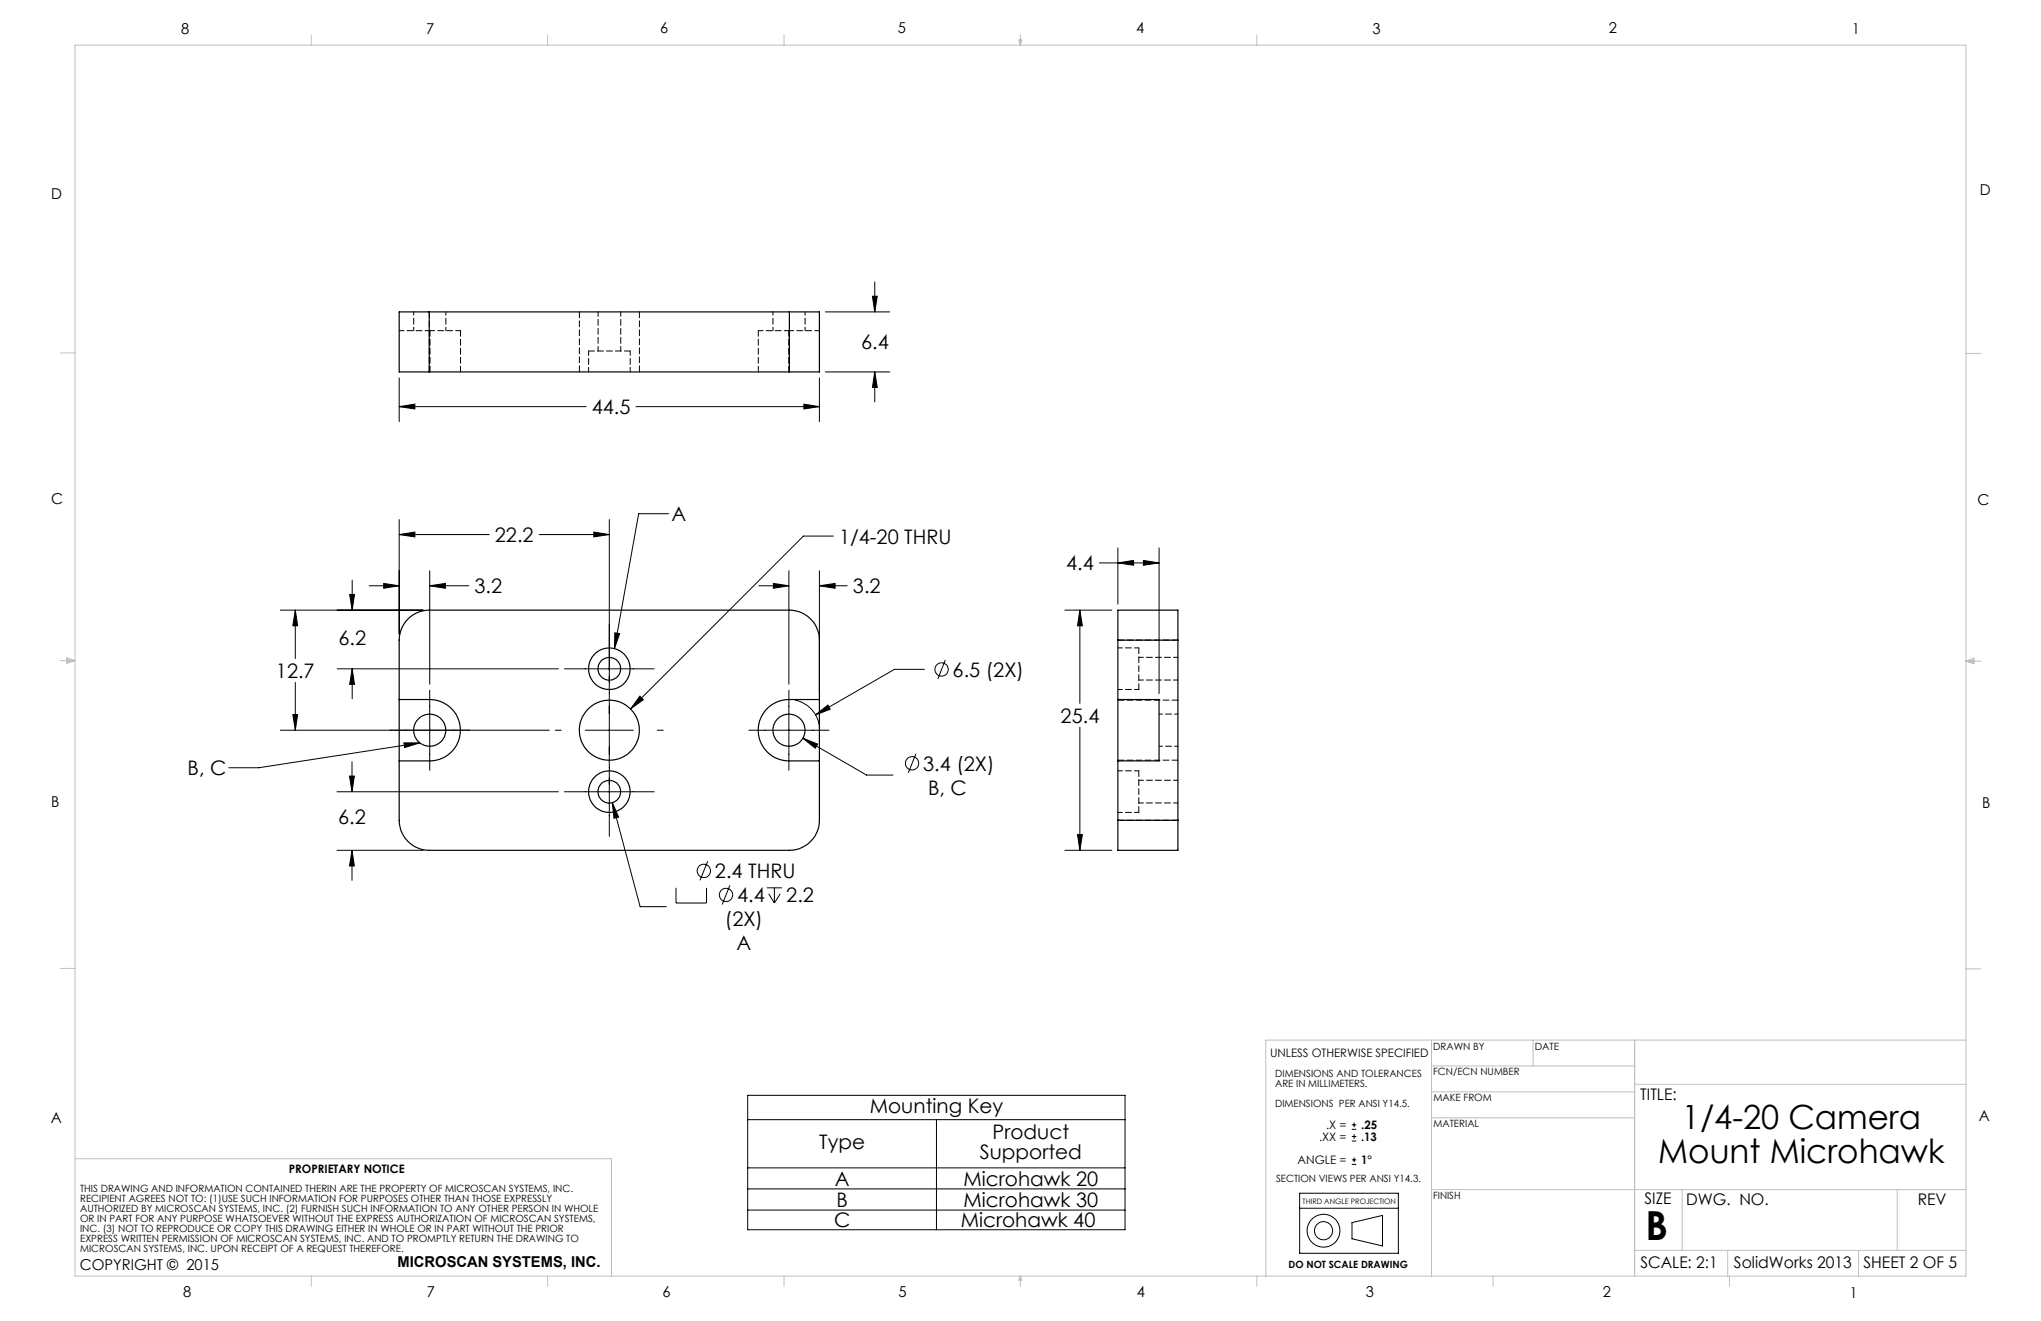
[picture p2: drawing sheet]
<svg xmlns="http://www.w3.org/2000/svg" width="432mm" height="279mm" viewBox="0 0 432 279" stroke-linecap="round" stroke-linejoin="round" font-family="sans-serif">
<g fill="none" stroke="#000" stroke-width=".21">
<path d="M185.1 59.6v6.4M84.5 79.9v9.3M173.4 79.9v9.3M174.6 66h13.6M174.6 78.7h13.6M184.6 62.7h1l-.5 3.3zM185.1 78.7l.5 3.3h-1zM185.1 78.7v6.3M84.5 86l3.3-.5v1zM84.5 86h39.5M134.5 86h38.9M170.1 85.5l3.3 .5-3.3 .5z"/>
<path d="M84.5 113.1l3.3-.6v1.1zM84.5 109.9v24.2M84.5 113.1h19M114.1 113.1h14.8M125.6 112.5l3.3 .6-3.3 .5zM128.9 109.9v67M141.5 108.7h-6.4l-5.1 28.5M176.3 113.4h-6.3l-36.6 36.6M232.6 119.1h12.6M236.5 119.1l3.3-.6v1.1zM236.5 115.9v11.9M241.9 118.5l3.3 .6-3.3 .5z"/>
<path d="M245.2 115.9v30.8M59.3 129h30.2M62.5 129l.5 3.4h-1.1zM62.5 129v10.3M74 125.7h1l-.5 3.3zM74.5 122.7v6.3M78.1 123.9h6.4M81.2 123.4l3.3 .5-3.3 .5zM90.9 123.9l3.3-.5v1zM90.9 120.7v24M90.9 123.9h8.3M130.1 133.8l1 .2-1.1 3.2z"/>
<path d="M160.5 123.9h6.4M163.6 123.4l3.3 .5-3.3 .5zM166.9 120.7v24M173.4 123.9l3.3-.5v1zM173.4 123.9h5.8M173.4 120.7v26M200 139.6l-1.6 4M225.3 129h9.9M228.5 129l.5 3.4h-1zM228.5 129v19.8M59.3 154.4h56.9M61.9 151.1h1.1l-.5 3.3z"/>
<path d="M62.5 144.3v10.1M71.3 141.5h46.8M74.5 141.5l.5 3.2h-1zM74.5 141.5v6.3M85.4 157.1h3.4l-3.2 1zM88.8 157.1l-34 5.3h-6.4M90.9 146v16.9M117.5 154.4h1.2M119.4 141.5h19M123.8 154.4h10.2M135.4 147.2l.7 .8-2.7 2zM139.1 154.4h1.2"/>
<path d="M158.4 154.4h17M166.9 146v16.9M168.2 148.1a6.5 6.5 0 0 1 5.2 5.9M169.9 156.1l3.1 1.3-.5 .9zM169.9 156.1l13.4 7.8h5.6M172.5 151.2l2.7-2.1 .4 .9zM193.8 159.4l-1.6 4.1M195.6 141.6h-6.4l-16.7 9.6M228.5 153.8v26M71.3 167.5h46.8M71.3 179.8h18.2M73.9 164.1h1.1l-.5 3.4z"/>
<path d="M74.5 179.8l.5 3.4h-1.1zM74.5 161.1v6.4M74.5 179.8v6.4M119.4 167.5h19M129.5 169.8l1.4 3-1 .3zM129.5 169.8l5.9 22h5.6M225.3 179.8h9.9M228 176.5h1l-.5 3.3zM143 187.8v3.2h6.5v-3.2M149.7 182.2l-1.6 4M154.4 187.3l-1.6 4M162.2 187.8h3.3"/>
<path d="M162.6 189.1l1.2 1.9M163.8 187.8v3.2M165.1 189.1l-1.3 1.9M158.2 231.7h79.8v28.4h-79.8zM158.2 236.8h79.8M198.1 236.8v23.3M286 238.9h.9M286 237.9h.9M286.5 237.4v1M286.5 239.9v1M158.2 247h79.8M158.2 251.5h79.8"/>
<path d="M158.2 255.9h79.8M275 255.6h20.8M275 252.4h20.8v12.7h-20.8zM286 241.3h.9M286 240.4h.9M286 246.3h.9M286 245.3h.9M286 258.6l6.5-1.5v6.4l-6.5-1.5zM286.5 244.8v1"/>
<circle cx="199.2" cy="141.6" r="1.42"/>
<circle cx="193" cy="161.4" r="1.41"/>
<circle cx="148.9" cy="184.2" r="1.41"/>
<circle cx="153.6" cy="189.3" r="1.41"/>
<circle cx="280" cy="260.3" r="1.92"/>
<circle cx="280" cy="260.3" r="3.5"/>
</g>
<g fill="none" stroke="#c0c0c0" stroke-width=".21">
<path d="M15.9 9.6h400v260.3h-400zM65.9 7.4v2.2M115.9 7.4v2.2M165.9 7.4v2.2M215.5 8.5h.7l-.3 1.1zM215.7 8.5l.2 1.1M215.9 7.4v2.2M216 8.5l-.1 1.1M265.9 7.4v2.2M12.7 74.6h3.2M415.9 74.8h3.2M12.7 139.7h3.2"/>
<path d="M14.1 139.5l1.8 .2M14.1 139.1l1.8 .6-1.8 .6zM15.9 139.7l-1.8 .3M415.9 139.8h3.2M415.9 139.8l1.7-.6v1.2zM415.9 139.8l1.7 .3M417.6 139.6l-1.7 .2M12.7 204.8h3.2M302.9 220v49.9M324.3 220v5.5M345.8 220v49.9M415.9 204.9h3.2"/>
<path d="M415.9 220h-148.1v49.9M302.9 236.4h42.9M302.9 230.9h42.9M302.9 225.5h42.9M345.8 229.3h70.1M15.9 245.1h113.5v24.8M355.9 251.6v12.9M401.4 251.6v12.9M415.9 251.6h-113M65.9 269.9v2.2M115.9 269.9v2.2M165.9 269.9v2.2"/>
<path d="M215.9 269.9v2.2M215.9 269.9l.3 .9h-.7zM265.9 269.9v2.2M315.9 269.9v2.2M345.8 264.5h70.1M365.5 264.5v5.4M365.9 269.9v2.2M393.2 264.5v5.4"/>
</g>
<g fill="#000">
<path d="M84.5 113.1l3.3-.6v1.1zM125.6 112.5l3.3 .6-3.3 .5zM81.2 123.4l3.3 .5-3.3 .5zM90.9 123.9l3.3-.5v1zM163.6 123.4l3.3 .5-3.3 .5zM173.4 123.9l3.3-.5v1zM169.9 156.1l2.6 2.2 .5-.9zM172.5 151.2l3.1-1.2-.4-.9zM135.4 147.2l-2 2.8 2.7-2zM74.5 141.5l.5 3.2h-1zM74 125.7h1l-.5 3.3zM61.9 151.1h1.1l-.5 3.3zM62.5 129l.5 3.4h-1.1zM74.5 179.8l.5 3.4h-1.1zM73.9 164.1h1.1l-.5 3.4zM129.5 169.8l.4 3.3 1-.3zM84.5 86l3.3-.5v1zM170.1 85.5l3.3 .5-3.3 .5zM184.6 62.7h1l-.5 3.3zM185.1 78.7l.5 3.3h-1zM228.5 129l.5 3.4h-1zM228 176.5h1l-.5 3.3zM241.9 118.5l3.3 .6-3.3 .5zM236.5 119.1l3.3-.6v1.1z"/>
<path d="M130.1 133.8l1 .2-1.1 3.2zM85.4 157.1h3.4l-3.2 1z"/>
</g>
<g fill="none" stroke="#000" stroke-width=".25">
<path d="M90.8 66h-6.3v12.7h6.3M90.8 66v12.7M90.8 78.7h76.2M90.8 66h76.2M167 66h6.4v12.7h-6.4M167 66v12.7M86.3 130.9a6.3 6.3 0 0 1 4.5-1.9h76.2a6.4 6.4 0 0 1 6.4 6.4v38.1a6.4 6.4 0 0 1-6.4 6.3h-76.2a6.4 6.4 0 0 1-6.3-6.3v-38.8a6.4 6.4 0 0 1 1.8-3.8zM236.5 135.4v-6.4h12.7v6.4M236.5 135.4v12.6M236.5 135.4h12.7M249.2 135.4v38.1M84.5 148h6.4a6.5 6.5 0 0 1 6.5 6.4 6.5 6.5 0 0 1-6.5 6.5h-6.4"/>
<path d="M173.4 148h-6.5a6.5 6.5 0 0 0-6.5 6.4 6.5 6.5 0 0 0 6.5 6.5h6.5M236.5 148v12.9M236.5 148h8.7v12.9h-8.7M236.5 173.5v6.3h12.7v-6.3M236.5 173.5h12.7M236.5 160.9v12.6"/>
<circle cx="90.9" cy="154.4" r="3.4"/>
<circle cx="128.9" cy="141.5" r="2.4"/>
<circle cx="128.9" cy="141.4" r="4.4"/>
<circle cx="128.9" cy="154.5" r="6.3"/>
<circle cx="166.9" cy="154.4" r="3.4"/>
<circle cx="128.9" cy="167.5" r="2.4"/>
<circle cx="128.9" cy="167.4" r="4.4"/>
</g>
<path d="M90.8 78.6v-12.7M122.6 65.9v12.7M133.3 74.2h-8.8M135.3 78.6v-12.7M167 65.9v12.7M236.5 135.4h12.7M240.9 145.8v-8.8M249.2 148.1h-12.7M236.5 160.8h12.7M240.9 171.8v-8.8M249.2 173.5h-12.7" fill="none" stroke="#000" stroke-width=".21" stroke-dasharray="1.3 .6"/>
<path d="M90.9 69.9v8.7M97.4 78.6v-8.7M160.4 69.9v8.7M166.9 69.9v8.7" fill="none" stroke="#000" stroke-width=".21" stroke-dasharray="1.3 .6" stroke-dashoffset=".1"/>
<path d="M97.4 69.9h-6.5M166.9 69.9h-6.5" fill="none" stroke="#000" stroke-width=".21" stroke-dasharray="1.3 .6" stroke-dashoffset=".2"/>
<g fill="none" stroke="#000" stroke-width=".21" stroke-dasharray="1.3 .6" stroke-dashoffset=".3">
<path d="M90.9 69.9h-6.4M124.5 74.2v4.4M126.5 65.9v8.3M131.3 74.2v-8.3M133.3 78.6v-4.4M173.4 69.9h-6.5M240.9 137h-4.4M249.2 139h-8.3M236.5 145.8h4.4M240.9 143.8h8.3M236.5 171.8h4.4M240.9 163h-4.4"/>
<path d="M240.9 169.8h8.3M249.2 165h-8.3"/>
</g>
<path d="M87.5 65.9v4M94.3 69.9v-4M163.5 65.9v4M170.3 69.9v-4M245.2 157.8h4M249.2 151h-4" fill="none" stroke="#000" stroke-width=".21" stroke-dasharray="1.3 .6" stroke-dashoffset=".5"/>
<text font-size="8.5" x="348.1" y="262.2">B</text>
<g font-size="7.1">
<text x="355.8" y="238.9">1/4-20 Camera</text>
<text x="350.8" y="245.9">Mount Microhawk</text>
</g>
<g font-size="4.2">
<text x="182.2" y="73.9">6.4</text>
<text x="125.2" y="87.6">44.5</text>
<text x="142" y="110.3">A</text>
<text x="104.7" y="114.6">22.2</text>
<text x="177.5" y="115">1/4-20 THRU</text>
<text x="100.4" y="125.5">3.2</text>
<text x="180.4" y="125.5">3.2</text>
<text x="225.6" y="120.6">4.4</text>
<text x="71.6" y="136.4">6.2</text>
<text x="58.4" y="143.4">12.7</text>
<text x="201.5" y="143.1">6.5 (2X)</text>
<text x="224.4" y="152.9">25.4</text>
<text x="39.7" y="163.9">B, C</text>
<text x="195.3" y="163">3.4 (2X)</text>
<text x="196.3" y="168.1">B, C</text>
<text x="71.6" y="174.3">6.2</text>
<text x="151.3" y="185.7">2.4 THRU</text>
<text x="155.9" y="190.8">4.4</text>
<text x="166.3" y="190.8">2.2</text>
<text x="153.4" y="195.9">(2X)</text>
<text x="155.8" y="201">A</text>
<text x="184" y="235.4">Mounting Key</text>
<text x="173.3" y="243">Type</text>
<text x="207.3" y="245.1">Supported</text>
<text x="210" y="241">Product</text>
<text x="176.6" y="250.8">A</text>
<text x="203.8" y="250.8">Microhawk 20</text>
<text x="177" y="255.2">B</text>
<text x="203.8" y="255.2">Microhawk 30</text>
<text x="176.5" y="259.5">C</text>
<text x="203.3" y="259.5">Microhawk 40</text>
</g>
<g font-size="3.4">
<text x="347" y="232.7">TITLE:</text>
<text x="347.9" y="254.8">SIZE</text>
<text x="356.7" y="254.8">DWG. NO.</text>
<text x="405.7" y="254.9">REV</text>
<text x="347" y="268.3">SCALE: 2:1</text>
<text x="366.8" y="268.3">SolidWorks 2013</text>
<text x="394.2" y="268.2">SHEET 2 OF 5</text>
</g>
<g font-size="3.2">
<text x="38.3" y="7.1">8</text>
<text x="90.2" y="7.2">7</text>
<text x="139.6" y="7">6</text>
<text x="189.9" y="6.9">5</text>
<text x="240.4" y="7">4</text>
<text x="290.4" y="7.1">3</text>
<text x="340.4" y="7">2</text>
<text x="391.8" y="7.1">1</text>
<text x="10.9" y="42">D</text>
<text x="418.8" y="41.1">D</text>
<text x="10.8" y="106.7">C</text>
<text x="418.3" y="106.8">C</text>
<text x="10.8" y="170.6">B</text>
<text x="419.4" y="171">B</text>
<text x="10.8" y="237.6">A</text>
<text x="418.6" y="237.2">A</text>
<text x="16.9" y="268.6">COPYRIGHT © 2015</text>
<text x="84.1" y="267.9">MICROSCAN SYSTEMS, INC.</text>
<text x="38.7" y="274.3">8</text>
<text x="90.3" y="274.3">7</text>
<text x="140.1" y="274.2">6</text>
<text x="190.1" y="274.3">5</text>
<text x="240.5" y="274.2">4</text>
<text x="289" y="274.3">3</text>
<text x="339.1" y="274.3">2</text>
<text x="391.3" y="274.6">1</text>
</g>
<g font-size="2.5">
<text x="268.7" y="223.6">UNLESS OTHERWISE SPECIFIED</text>
<text x="280.6" y="238.9">.X =</text>
<text x="288" y="238.9">.25</text>
<text x="279.1" y="241.3">.XX =</text>
<text x="288" y="241.3">.13</text>
<text x="61.1" y="248.1">PROPRIETARY NOTICE</text>
<text x="274.5" y="246.3">ANGLE =</text>
<text x="288" y="246.3">1°</text>
</g>
<g font-size="2.1">
<text x="303.2" y="222">DRAWN BY</text>
<text x="324.7" y="222">DATE</text>
<text x="269.8" y="227.8">DIMENSIONS AND TOLERANCES</text>
<text x="303.2" y="227.5">FCN/ECN NUMBER</text>
<text x="269.8" y="229.9">ARE IN MILLIMETERS.</text>
<text x="303.3" y="232.9">MAKE FROM</text>
<text x="269.8" y="234.2">DIMENSIONS PER ANSI Y14.5.</text>
<text x="303.3" y="238.5">MATERIAL</text>
<text x="270" y="250">SECTION VIEWS PER ANSI Y14.3.</text>
<text x="17" y="252.1">THIS DRAWING AND INFORMATION CONTAINED THERIN ARE THE PROPERTY OF MICROSCAN SYSTEMS, INC.</text>
<text x="17" y="254.2">RECIPIENT AGREES NOT TO: (1)USE SUCH INFORMATION FOR PURPOSES OTHER THAN THOSE EXPRESSLY</text>
<text x="17" y="256.3">AUTHORIZED BY MICROSCAN SYSTEMS, INC. (2) FURNISH SUCH INFORMATION TO ANY OTHER PERSON IN WHOLE</text>
<text x="303.2" y="253.6">FINISH</text>
<text x="17" y="258.4">OR IN PART FOR ANY PURPOSE WHATSOEVER WITHOUT THE EXPRESS AUTHORIZATION OF MICROSCAN SYSTEMS,</text>
<text x="17" y="260.5">INC. (3) NOT TO REPRODUCE OR COPY THIS DRAWING EITHER IN WHOLE OR IN PART WITHOUT THE PRIOR</text>
<text x="17" y="262.7">EXPRESS WRITTEN PERMISSION OF MICROSCAN SYSTEMS, INC. AND TO PROMPTLY RETURN THE DRAWING TO</text>
<text x="17" y="264.8">MICROSCAN SYSTEMS, INC. UPON RECEIPT OF A REQUEST THEREFORE.</text>
<text x="272.6" y="268.3">DO NOT SCALE DRAWING</text>
</g>
<text font-size="1.6" x="275.6" y="254.5">THIRD ANGLE PROJECTION</text>
</svg>
